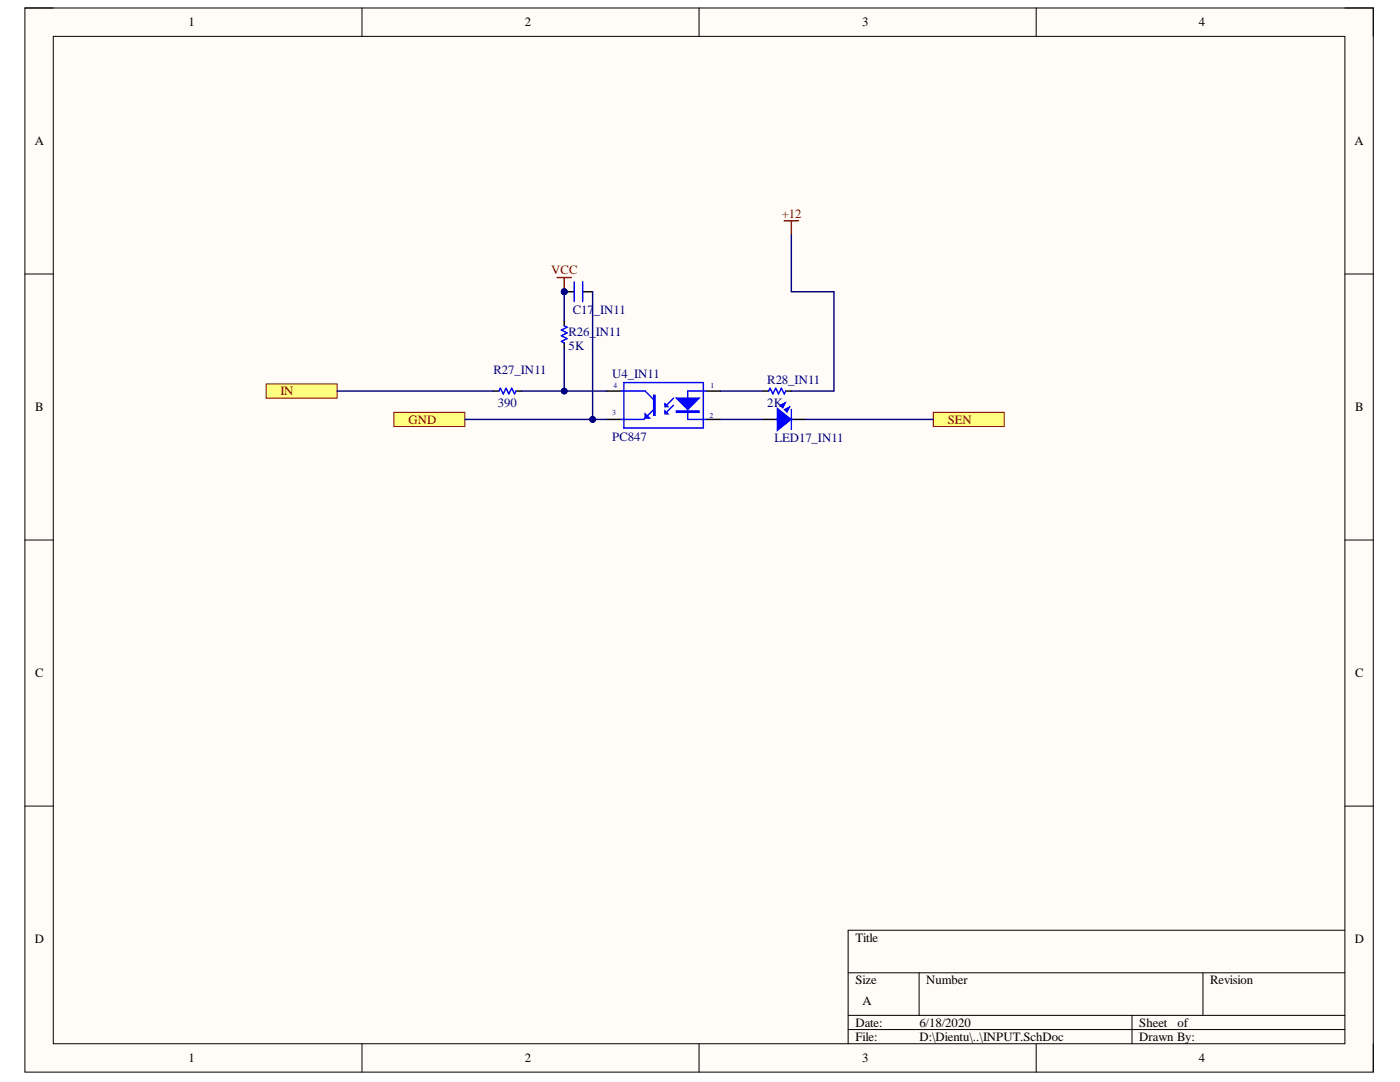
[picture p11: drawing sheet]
<svg xmlns="http://www.w3.org/2000/svg" width="279mm" height="216mm" viewBox="0 0 279 216" stroke-linecap="round" stroke-linejoin="round" font-family="sans-serif">
<path d="M5 1.6h269.1v212.3h-269.1z" fill-rule="evenodd" fill="#fffcf8"/>
<path d="M5 1.6h269.1v212.3h-269.1z" fill="none" stroke="#000" stroke-width=".2"/>
<path d="M10.6 7.3h257.8v201h-257.8z" fill-rule="evenodd" fill="#fffcf8"/>
<g fill="none" stroke="#000" stroke-width=".2">
<path d="M5 1.6h5.6M10.6 7.3h257.8v201h-257.8zM72.2 1.6v5.7M139.5 1.6v5.7M206.8 1.6v5.7M268.4 1.6h5.7v5.7M5 54.7h5.6M268.4 54.7h5.7M5 107.8h5.6M268.4 107.8h5.7M5 160.8h5.6M268.4 160.8h5.7"/>
<path d="M169.3 194.1h99.1M183.4 194.1v8.5M240.1 194.1v8.5M268.4 185.6h-99.1v22.7M72.2 208.3v5.6M139.5 208.3v5.6M169.3 202.6h99.1M169.3 205.4h99.1M206.8 208.3v5.6M225.9 202.6v5.7M274.1 208.3v5.6"/>
</g>
<path d="M53.1 76.6h14.2v2.8h-14.2z" fill-rule="evenodd" fill="#ffff80"/>
<path d="M53.1 76.6h14.2v2.8h-14.2z" fill="none" stroke="#800000" stroke-width=".2"/>
<path d="M121.1 78h2.8M140.9 78h2.9M121.1 83.7h2.8M140.9 83.7h2.9" fill="none" stroke="#000" stroke-width=".28"/>
<path d="M123.9 78h4.9l1.6 1.7M124.5 76.3h15.9v9.1h-15.9zM134.4 79.4l-1.7 1.7M140.9 78h-3.6v5.7h3.6M130.4 81.7l-1.9 2h-4.6M134.4 80.9l-1.7 1.7" fill="none" stroke="#00f" stroke-width=".28"/>
<path d="M135 79.4h4.5l-2.2 2.3z" fill="#00f"/>
<path d="M135 79.4h4.5l-2.2 2.3zM135 82h4.5v.3h-4.5zM135 82.1h4.5" fill="none" stroke="#00f" stroke-width=".28"/>
<path d="M132.7 82l.6 .6h-.6z" fill="#00f"/>
<path d="M132.7 82l.6 .6h-.6z" fill="none" stroke="#00f" stroke-width=".28"/>
<path d="M132.7 80.6l.6 .5h-.6z" fill="#00f"/>
<path d="M130.4 78.9h.3v3.9h-.3zM132.7 80.6l.6 .5h-.6z" fill="none" stroke="#00f" stroke-width=".28"/>
<path d="M130.6 78.9v3.9" fill="none" stroke="#00f" stroke-width=".29"/>
<path d="M128.8 82.6l.8 .8h-.8z" fill="#00f"/>
<path d="M99.6 78l.3-.5 .5 1.1 .6-1.1 .6 1.1 .5-1.1 .6 1.1 .3-.6M112.6 65l.6 .3-1.2 .6 1.2 .5-1.2 .6 1.2 .6-1.2 .5 .6 .3M153.4 78l.3-.5 .5 1.1 .6-1.1 .6 1.1 .5-1.1 .6 1.1 .3-.6M128.8 82.6l.8 .8h-.8z" fill="none" stroke="#00f" stroke-width=".28"/>
<path d="M98.4 78h1.2M103 78h1.1M112.6 63.9v1.1M112.6 68.4v1.1M152.3 78h1.1M156.8 78h1.1" fill="none" stroke="#000" stroke-width=".28"/>
<path d="M155.7 80.9l1.1-.6-.6 1.1z" fill="#00f"/>
<path d="M155.7 80.9l1.1-.6-.6 1.1z" fill="none" stroke="#00f" stroke-width=".2"/>
<path d="M156.5 81.7l1.1-.6-.5 1.2z" fill="#00f"/>
<path d="M156.5 81.7l1.1-.6-.5 1.2z" fill="none" stroke="#00f" stroke-width=".2"/>
<path d="M155.1 81.4l2.8 2.3-2.8 2.3z" fill="#00f"/>
<path d="M155.1 81.4l2.8 2.3-2.8 2.3z" fill="none" stroke="#00f" stroke-width=".2"/>
<path d="M154.8 83.7h.9M157.6 83.7h.6M157.9 81.7v4" fill="none" stroke="#00f" stroke-width=".28"/>
<path d="M152.3 83.7h2.8M157.9 83.7h2.9" fill="none" stroke="#000" stroke-width=".28"/>
<path d="M111.2 55.4h2.8M112.6 55.4v2.8" fill="none" stroke="#800000" stroke-width=".28"/>
<circle cx="112.6" cy="58.2" r=".57" fill="#000080"/>
<circle cx="112.6" cy="58.2" r=".57" fill="none" stroke="#000080" stroke-width=".2"/>
<path d="M156.5 44.1h2.8M157.9 44.1v2.8" fill="none" stroke="#800000" stroke-width=".28"/>
<path d="M78.6 82.3h14.2v2.8h-14.2z" fill-rule="evenodd" fill="#ffff80"/>
<path d="M78.6 82.3h14.2v2.8h-14.2z" fill="none" stroke="#800000" stroke-width=".2"/>
<path d="M186.3 82.3h14.1v2.8h-14.1z" fill-rule="evenodd" fill="#ffff80"/>
<path d="M186.3 82.3h14.1v2.8h-14.1z" fill="none" stroke="#800000" stroke-width=".2"/>
<path d="M112.6 69.5v8.5" fill="none" stroke="#000080" stroke-width=".28"/>
<circle cx="112.6" cy="78" r=".57" fill="#000080"/>
<circle cx="112.6" cy="78" r=".57" fill="none" stroke="#000080" stroke-width=".2"/>
<path d="M67.3 78h31.1M104.1 78h17" fill="none" stroke="#000080" stroke-width=".28"/>
<circle cx="112.6" cy="78" r=".57" fill="#000080"/>
<circle cx="112.6" cy="78" r=".57" fill="none" stroke="#000080" stroke-width=".2"/>
<path d="M112.6 58.2v5.7M157.9 46.9v11.3h8.5v19.8h-8.5M143.8 78h8.5M143.8 83.7h8.5M160.8 83.7h25.5" fill="none" stroke="#000080" stroke-width=".28"/>
<circle cx="112.6" cy="58.2" r=".57" fill="#000080"/>
<circle cx="112.6" cy="58.2" r=".57" fill="none" stroke="#000080" stroke-width=".2"/>
<path d="M92.8 83.7h28.3" fill="none" stroke="#000080" stroke-width=".28"/>
<circle cx="118.3" cy="83.7" r=".57" fill="#000080"/>
<circle cx="118.3" cy="83.7" r=".57" fill="none" stroke="#000080" stroke-width=".2"/>
<circle cx="112.6" cy="58.2" r=".57" fill="#000080"/>
<circle cx="112.6" cy="58.2" r=".57" fill="none" stroke="#000080" stroke-width=".2"/>
<path d="M112.6 58.2h2" fill="none" stroke="#000" stroke-width=".28"/>
<circle cx="112.6" cy="58.2" r=".57" fill="#000080"/>
<circle cx="112.6" cy="58.2" r=".57" fill="none" stroke="#000080" stroke-width=".2"/>
<path d="M116.3 58.2h2" fill="none" stroke="#000" stroke-width=".28"/>
<path d="M114.6 56.2v4M116.3 56.2v4" fill="none" stroke="#00f" stroke-width=".28"/>
<path d="M118.3 58.2v25.5" fill="none" stroke="#000080" stroke-width=".28"/>
<circle cx="118.3" cy="83.7" r=".57" fill="#000080"/>
<circle cx="118.3" cy="83.7" r=".57" fill="none" stroke="#000080" stroke-width=".2"/>
<g font-size="2.5">
<text x="37.6" y="5.2">1</text>
<text x="104.8" y="5.2">2</text>
<text x="172.1" y="5.2">3</text>
<text x="239.3" y="5.2">4</text>
<text x="6.9" y="29">A</text>
<text x="270.3" y="29">A</text>
<text x="7" y="82.1">B</text>
<text x="270.5" y="82.1">B</text>
<text x="7" y="135.1">C</text>
<text x="270.5" y="135.1">C</text>
<text x="6.9" y="188.2">D</text>
<text x="170.7" y="187.9">Title</text>
<text x="270.4" y="188.2">D</text>
<text x="170.7" y="196.4">Size</text>
<text x="184.8" y="196.4">Number</text>
<text x="241.5" y="196.4">Revision</text>
<text x="172.1" y="200.6">A</text>
<text x="170.7" y="204.9">Date:</text>
<text x="170.7" y="207.7">File:</text>
<text x="183.5" y="204.9">6/18/2020</text>
<text x="183.5" y="207.7">D:\Dientu\..\INPUT.SchDoc</text>
<text x="227.4" y="204.9">Sheet</text>
<text x="227.4" y="207.7">Drawn By:</text>
<text x="235" y="204.9">of</text>
<text x="37.6" y="212">1</text>
<text x="104.8" y="212">2</text>
<text x="172.1" y="212">3</text>
<text x="239.3" y="212">4</text>
</g>
<g font-size="2.5" fill="#800000">
<text x="156" y="43.4">+12</text>
<text x="110" y="54.8">VCC</text>
<text x="56" y="78.9">IN</text>
<text x="81.5" y="84.5">GND</text>
<text x="189.1" y="84.5">SEN</text>
</g>
<g font-size="2.5" fill="#000080">
<text x="114.3" y="62.7">C17_IN11</text>
<text x="113.5" y="67">R26_IN11</text>
<text x="113.5" y="69.8">5K</text>
<text x="98.5" y="74.6">R27_IN11</text>
<text x="122.2" y="75.5">U4_IN11</text>
<text x="153.1" y="76.6">R28_IN11</text>
<text x="99.3" y="81.1">390</text>
<text x="153.1" y="81.1">2K</text>
<text x="122.2" y="87.9">PC847</text>
<text x="154.6" y="88.2">LED17_IN11</text>
</g>
<g font-size="1.5" fill="#000080">
<text x="122.4" y="77.4">4</text>
<text x="141.8" y="77.4">1</text>
<text x="122.2" y="82.7">3</text>
<text x="141.6" y="83.3">2</text>
</g>
</svg>
